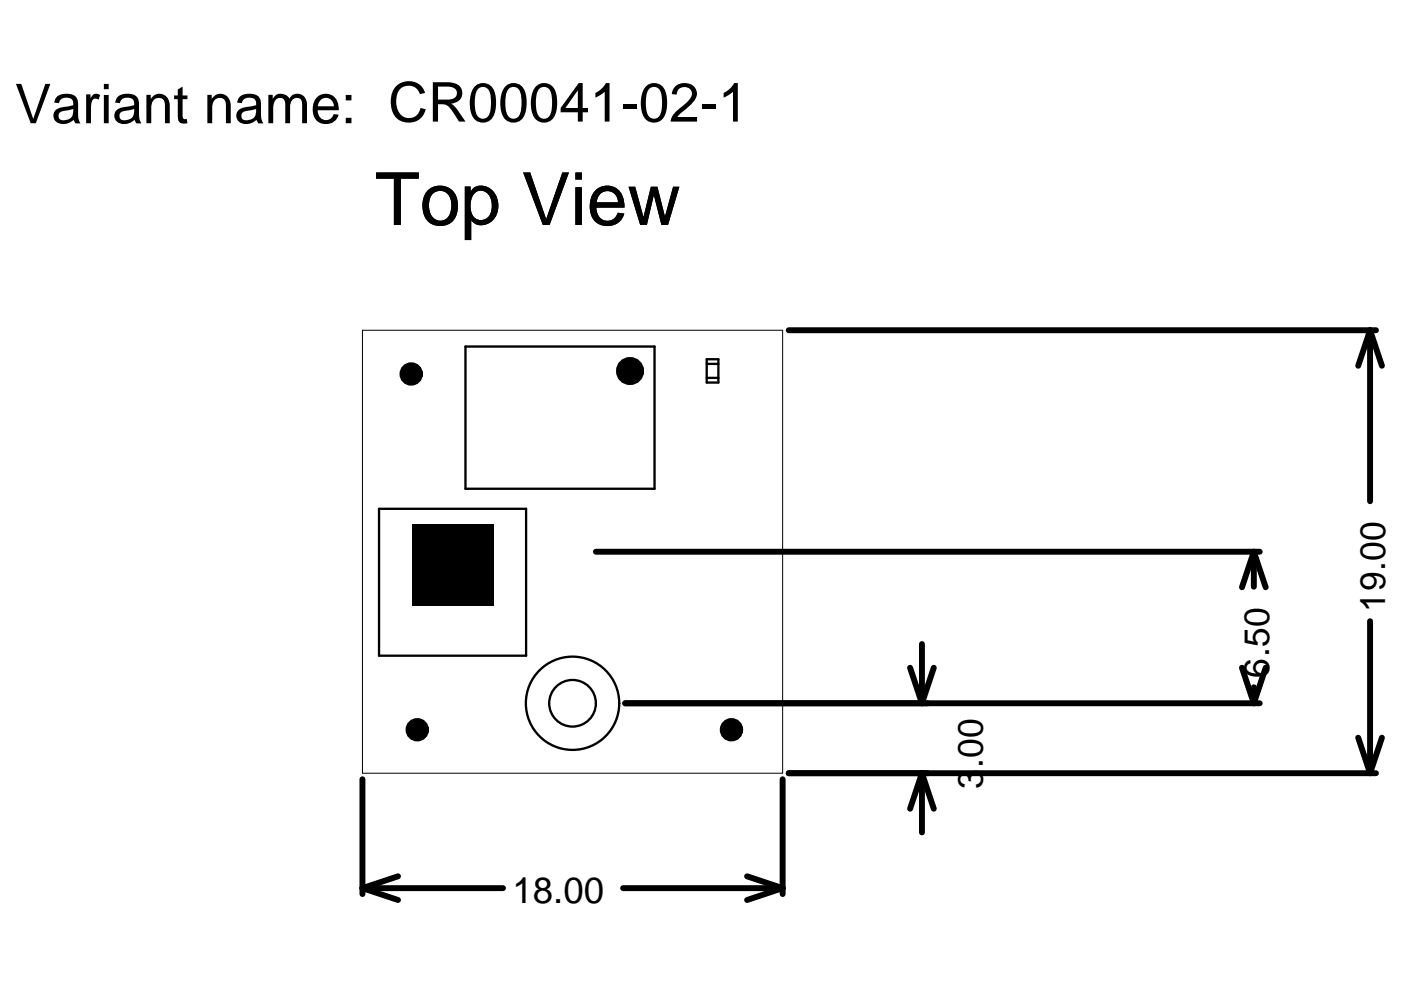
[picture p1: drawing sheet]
<svg xmlns="http://www.w3.org/2000/svg" width="297mm" height="210mm" viewBox="0 0 297 210" stroke-linecap="round" stroke-linejoin="round" font-family="sans-serif">
<path d="M87.3 111.1h17.3v17.3h-17.3z" fill="#000"/>
<g fill="none" stroke="#000" stroke-width=".49">
<path d="M98.7 73.5h40.1v30.1h-40.1zM149.8 77.2h2.5M149.8 76.2h2.5v4.9h-2.5zM149.8 80.1h2.5M80.4 107.9h31.1v31.1h-31.1z"/>
<circle cx="121.4" cy="149.1" r="4.9"/>
<circle cx="121.4" cy="149.1" r="9.9"/>
</g>
<g fill="none" stroke="#000" stroke-width="2.5">
<circle cx="87.2" cy="79.3" r="1.24"/>
<circle cx="88.5" cy="154.7" r="1.24"/>
<circle cx="155.1" cy="154.7" r="1.24"/>
</g>
<circle cx="133.6" cy="78.7" r="1.48" fill="none" stroke="#000" stroke-width="3"/>
<path d="M76.8 70h89.1v93.9h-89.1z" fill="none" stroke="#000" stroke-width=".21"/>
<g fill="none" stroke="#000" stroke-width="1.3">
<path d="M167.2 70h124.5M290.5 70l2.5 7.6M290.5 70l-2.5 7.6M290.5 70v36.3M126.3 117h140.8M265.8 117v7.4M265.8 117l-2.5 7.5M265.8 117l2.5 7.5M195.5 136.6v12.5M290.5 131.7v32.2M132.5 149.1h134.6M193 141.6l2.5 7.5"/>
<path d="M198 141.6l-2.5 7.5M263.3 141.6l2.5 7.5M265.8 145.7v3.4M268.3 141.6l-2.5 7.5M288 156.4l2.5 7.5M293 156.4l-2.5 7.5M76.8 165.2v24.4M165.9 165.2v24.4M167.2 163.9h124.5M195.5 163.9l-2.5 7.6M195.5 163.9v12.6M195.5 163.9l2.5 7.6"/>
<path d="M76.8 188.3l7.6 2.5M76.8 188.3h29.8M84.4 185.8l-7.6 2.5M132.1 188.3h33.8M158.4 185.8l7.5 2.5M165.9 188.3l-7.5 2.5"/>
</g>
<text font-size="15.5" x="79.5" y="47.7">Top View</text>
<text font-size="11.6" x="3.1" y="26.1">Variant name: CR00041-02-1</text>
<text font-size="7.7" x="108.7" y="191.5">18.00</text>
<g font-size="7.5">
<text x="293.7" y="129.7" transform="rotate(-90 293.7 129.7)">19.00</text>
<text x="269.1" y="143.7" transform="rotate(-90 269.1 143.7)">6.50</text>
<text x="208.4" y="167.2" transform="rotate(-90 208.4 167.2)">3</text>
<text x="208.4" y="162.9" transform="rotate(-90 208.4 162.9)">.00</text>
</g>
</svg>
